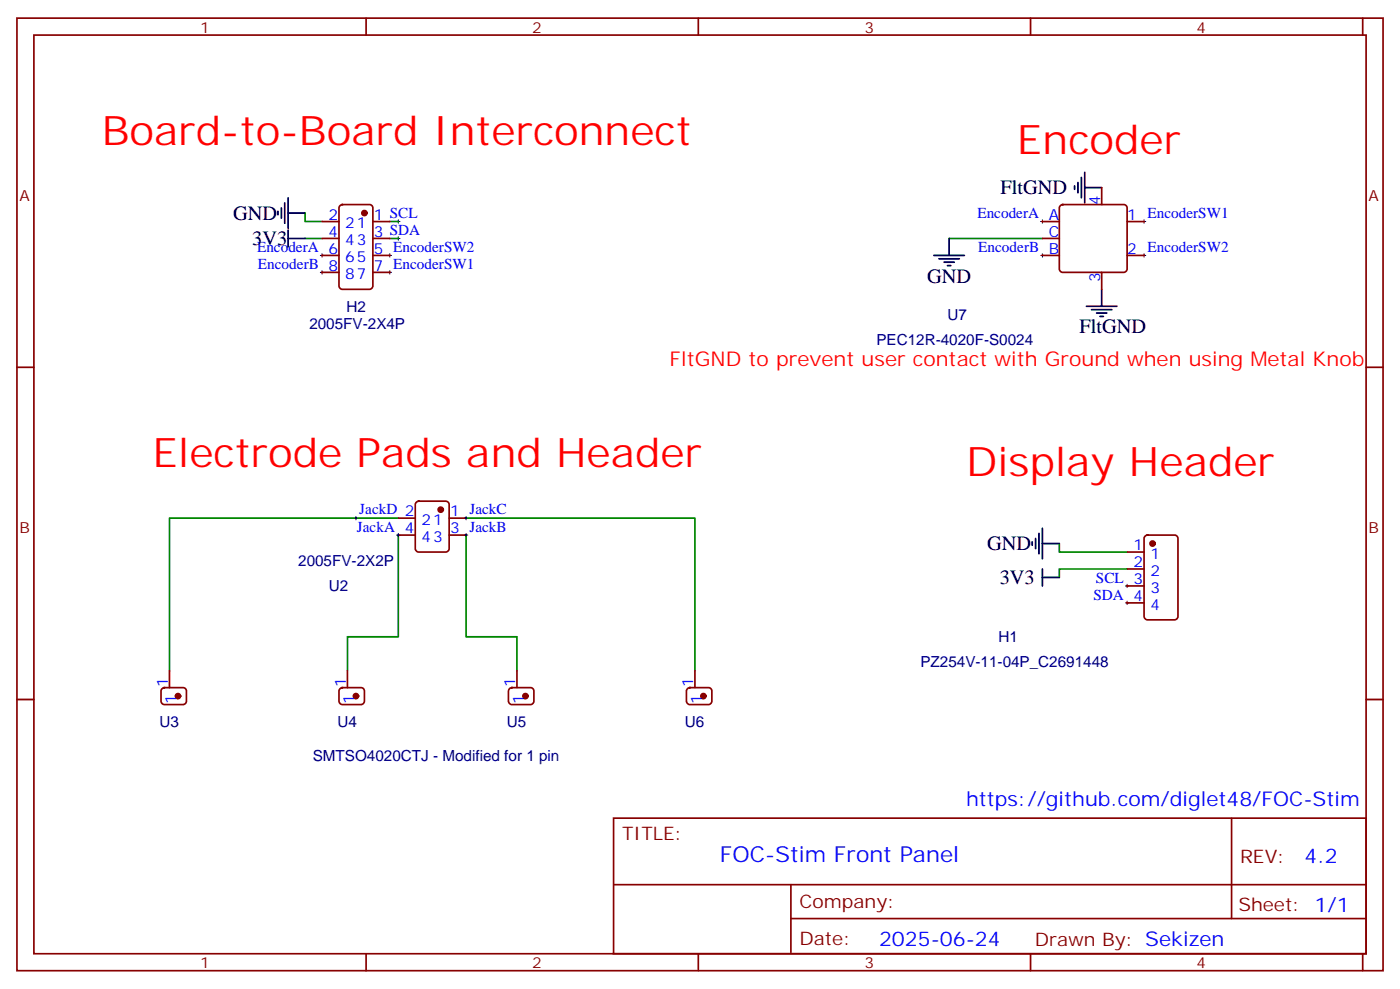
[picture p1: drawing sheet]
<svg xmlns="http://www.w3.org/2000/svg" width="291mm" height="206mm" viewBox="0 0 291 206" stroke-linecap="round" stroke-linejoin="round" font-family="sans-serif">
<g fill="none" stroke="#870000" stroke-width=".35">
<path d="M3.5 3.8h284.4v198.2h-284.4zM7.1 7.3h277.2v191.2h-277.2zM76.2 3.8v3.5M145.3 3.8v3.5M214.5 3.8v3.5M283.6 3.8v3.5M229.3 39.1v3.5M67 53.2h3.6M67 46.1h3.6M67 49.6h3.6M67 56.7h3.6M70.8 42.8l.5-.2h5.6a.71 .71 0 0 1 .7 .7v16.2a.76 .76 0 0 1-.7 .7h-5.6a.76 .76 0 0 1-.7-.7v-16.2z"/>
<path d="M77.6 53.2h3.5M77.6 46.1h3.5M77.6 49.6h3.5M77.6 56.7h3.5M217 53.2h3.5M217 46.1h3.5M217 49.6h3.5M220.7 42.8l.5-.2h12.7a.71 .71 0 0 1 .7 .7v12.7a.76 .76 0 0 1-.7 .7h-12.7a.76 .76 0 0 1-.7-.7v-12.7zM229.3 56.7v3.5M234.6 53.2h3.5M234.6 46.1h3.5M3.5 76.4h3.6"/>
<path d="M284.3 76.4h3.6M82.9 107.8h3.5M82.9 111.4h3.5M86.7 104.5l.4-.2h5.7a.71 .71 0 0 1 .7 .7v9.2a.76 .76 0 0 1-.7 .7h-5.7a.76 .76 0 0 1-.7-.7v-9.2zM93.5 107.8h3.5M93.5 111.4h3.5M234.6 114.9h3.5M234.6 118.4h3.5M238.4 111.6l.4-.2h5.7a.71 .71 0 0 1 .7 .7v16.2a.76 .76 0 0 1-.7 .7h-5.7a.76 .76 0 0 1-.7-.7v-16.2zM35.3 139.6v3.5M72.3 139.6v3.5M107.6 139.6v3.5"/>
<path d="M144.6 139.6v3.5M234.6 122h3.5M234.6 125.5h3.5M3.5 145.6h3.6M33.7 143.3l.5-.2h3.9a.71 .71 0 0 1 .7 .7v2.1a.76 .76 0 0 1-.7 .7h-3.9a.76 .76 0 0 1-.7-.7v-2.1zM70.8 143.3l.5-.2h3.8a.71 .71 0 0 1 .7 .7v2.1a.76 .76 0 0 1-.7 .7h-3.8a.76 .76 0 0 1-.7-.7v-2.1zM106.1 143.3l.4-.2h3.9a.71 .71 0 0 1 .7 .7v2.1a.76 .76 0 0 1-.7 .7h-3.9a.76 .76 0 0 1-.7-.7v-2.1zM143.1 143.3l.5-.2h3.9a.71 .71 0 0 1 .7 .7v2.1a.76 .76 0 0 1-.7 .7h-3.9a.76 .76 0 0 1-.7-.7v-2.1zM284.3 145.6h3.6M127.7 170.3h156.6v28.2h-156.6zM256.3 170.3v20.9M76.2 198.5v3.5"/>
<path d="M127.7 184.1h156.5M145.3 198.5v3.5M164.6 191.2h119.6M164.6 184.1v14.1M214.5 198.5v3.5M283.6 198.5v3.5"/>
</g>
<g fill="none" stroke="#000" stroke-width=".21">
<path d="M66.7 56.7h.7M66.7 53.2h.7M67 52.8v.7M67 56.3v.7M80.8 56.7h.7M80.8 53.2h.7M81.1 52.8v.7M81.1 56.3v.7M82.5 49.6h.8M82.5 46.1h.8M82.9 45.8v.7M82.9 49.3v.7"/>
<path d="M216.6 53.2h.7M216.6 46.1h.7M217 45.8v.7M217 52.8v.7M237.8 53.2h.7M237.8 46.1h.7M238.1 45.8v.7M238.1 52.8v.7M73.7 107.8h.7M74.1 107.5v.7M82.5 111.4h.8M82.9 111v.7"/>
<path d="M96.7 107.8h.7M96.7 111.4h.7M97 107.5v.7M97 111v.7M234.2 125.5h.7M234.2 122h.7M234.6 121.6v.7M234.6 125.1v.7"/>
</g>
<path d="M63.5 44.3v1.8h3.5M63.5 49.6h3.5M81.1 49.6h1.8M81.1 46.1h1.8M197.6 49.6h19.4M82.9 107.8h-47.6v31.8M82.9 111.4v21.1h-10.6v7.1M97 107.8h47.6v31.8M97 111.4v21.1h10.6v7.1M220.5 113.1v1.8h14.1M234.6 118.4h-14.1v1.8" fill="none" stroke="#008700" stroke-width=".35"/>
<g fill="none" stroke="#000" stroke-width=".35">
<path d="M223.7 38.7v.7M224.4 38v2.1M225.1 36.9v4.3M225.8 39.1h3.5M225.8 35.9v6.3M57.9 44v.7M58.6 43.3v2.1M59.3 42.2v4.3M60 49.6h3.5M60 41.2v6.3M60 47.9v3.5M60 44.3h3.5"/>
<path d="M194.4 53.2h6.3M195.4 53.9h4.3M196.5 54.6h2.1M197.2 55.3h.7M197.6 49.6v3.6M226.1 63.7h6.4M227.2 64.5h4.2M228.2 65.2h2.2M229 65.9h.7M229.3 60.2v3.5M214.8 112.8v.7M215.5 112.1v2.1"/>
<path d="M216.3 111v4.3M217 110v6.3M217 118.4v3.6M217 113.1h3.5M217 120.2h3.5"/>
</g>
<g fill="#870000" stroke="#870000" stroke-width=".35">
<circle cx="91.7" cy="106.1" r=".53"/>
<circle cx="239.9" cy="113.1" r=".53"/>
<circle cx="37" cy="144.9" r=".53"/>
<circle cx="74.1" cy="144.9" r=".53"/>
<circle cx="109.4" cy="144.9" r=".53"/>
<circle cx="146.4" cy="144.9" r=".53"/>
<circle cx="75.8" cy="44.3" r=".53"/>
</g>
<g font-size="8.5" fill="#f00">
<text x="21.2" y="30.2">Board-to-Board Interconnect</text>
<text x="211.7" y="32">Encoder</text>
<text x="31.7" y="97.3">Electrode Pads and Header</text>
<text x="201.1" y="99">Display Header</text>
</g>
<text font-size="4.6" fill="#00f" x="149.8" y="179.3">FOC-Stim Front Panel</text>
<g font-size="4.2">
<text x="208.3" y="40.4">FltGND</text>
<text x="48.5" y="45.8">GND</text>
<text x="52.5" y="51.1">3V3</text>
<text x="193" y="58.8">GND</text>
<text x="224.7" y="69.4">FltGND</text>
<text x="205.5" y="114.6">GND</text>
<text x="208.1" y="121.6">3V3</text>
</g>
<text font-size="4.2" fill="#f00" x="139.3" y="76.1">FltGND to prevent user contact with Ground when using Metal Knob</text>
<g font-size="4.2" fill="#00f">
<text x="201.1" y="167.8">https://github.com/diglet48/FOC-Stim</text>
<text x="271.5" y="179.5">4.2</text>
<text x="183" y="196.9">2025-06-24</text>
</g>
<g font-size="3.9" fill="#800">
<text x="129.5" y="174.9">TITLE:</text>
<text x="258.1" y="179.5">REV:</text>
<text x="166.4" y="189.1">Company:</text>
<text x="257.7" y="189.7">Sheet: 1/1</text>
<text x="166.4" y="196.7">Date:</text>
<text x="215.4" y="196.8">Drawn By: Sekizen</text>
</g>
<g font-size="3.2" fill="#800">
<text x="41.6" y="6.8">1</text>
<text x="110.8" y="6.8">2</text>
<text x="179.9" y="6.8">3</text>
<text x="249.1" y="6.8">4</text>
<text x="4.1" y="41.9">A</text>
<text x="284.9" y="41.9">A</text>
<text x="4.1" y="111">B</text>
<text x="284.9" y="111">B</text>
<text x="41.6" y="201.5">1</text>
<text x="110.8" y="201.5">2</text>
<text x="179.9" y="201.5">3</text>
<text x="249.1" y="201.5">4</text>
</g>
<g font-size="3.2" fill="#00f">
<text x="68.4" y="45.8">2</text>
<text x="71.9" y="47.5">21</text>
<text x="77.8" y="45.8">1 SCL</text>
<text x="203.4" y="45.5">EncoderA A</text>
<text x="229" y="42.6" transform="rotate(-90 229 42.6)">4</text>
<text x="234.6" y="45.8">1 EncoderSW1</text>
<text x="53.5" y="52.5">EncoderA 6</text>
<text x="68.4" y="49.3">4</text>
<text x="71.9" y="51">43</text>
<text x="77.8" y="49.3">3 SDA</text>
<text x="77.8" y="52.8">5 EncoderSW2</text>
<text x="203.6" y="52.5">EncoderB B</text>
<text x="218.3" y="49.3">C</text>
<text x="234.6" y="52.8">2 EncoderSW2</text>
<text x="53.7" y="56.1">EncoderB 8</text>
<text x="71.9" y="58.1">87</text>
<text x="71.9" y="54.6">65</text>
<text x="77.8" y="56.3">7 EncoderSW1</text>
<text x="229" y="58.7" transform="rotate(-90 229 58.7)">3</text>
<text x="74.8" y="107">JackD 2</text>
<text x="93.7" y="107.5">1 JackC</text>
<text x="74.3" y="110.7">JackA 4</text>
<text x="87.7" y="112.8">43</text>
<text x="87.7" y="109.3">21</text>
<text x="93.7" y="111">3 JackB</text>
<text x="235.9" y="114.5">1</text>
<text x="235.9" y="118.1">2</text>
<text x="239.4" y="116.3">1</text>
<text x="239.4" y="119.8">2</text>
<text x="227.6" y="124.8">SDA 4</text>
<text x="228.1" y="121.3">SCL 3</text>
<text x="239.4" y="123.4">3</text>
<text x="239.4" y="126.9">4</text>
<text x="34.9" y="142.9" transform="rotate(-90 34.9 142.9)">1</text>
<text x="72" y="142.9" transform="rotate(-90 72 142.9)">1</text>
<text x="107.2" y="142.9" transform="rotate(-90 107.2 142.9)">1</text>
<text x="144.3" y="142.9" transform="rotate(-90 144.3 142.9)">1</text>
<text x="36.7" y="146.4" transform="rotate(-90 36.7 146.4)">1</text>
<text x="73.7" y="146.4" transform="rotate(-90 73.7 146.4)">1</text>
<text x="109" y="146.4" transform="rotate(-90 109 146.4)">1</text>
<text x="146" y="146.4" transform="rotate(-90 146 146.4)">1</text>
</g>
<g font-size="3.2" fill="#000080">
<text x="72.1" y="64.9">H2</text>
<text x="64.4" y="68.4">2005FV-2X4P</text>
<text x="182.4" y="71.9">PEC12R-4020F-S0024</text>
<text x="197.2" y="66.6">U7</text>
<text x="62.1" y="117.8">2005FV-2X2P</text>
<text x="68.4" y="123.1">U2</text>
<text x="207.8" y="133.6">H1</text>
<text x="191.6" y="138.9">PZ254V-11-04P_C2691448</text>
<text x="33.2" y="151.3">U3</text>
<text x="70.2" y="151.3">U4</text>
<text x="105.5" y="151.3">U5</text>
<text x="142.5" y="151.3">U6</text>
<text x="65.1" y="158.4">SMTSO4020CTJ - Modified for 1 pin</text>
</g>
</svg>
